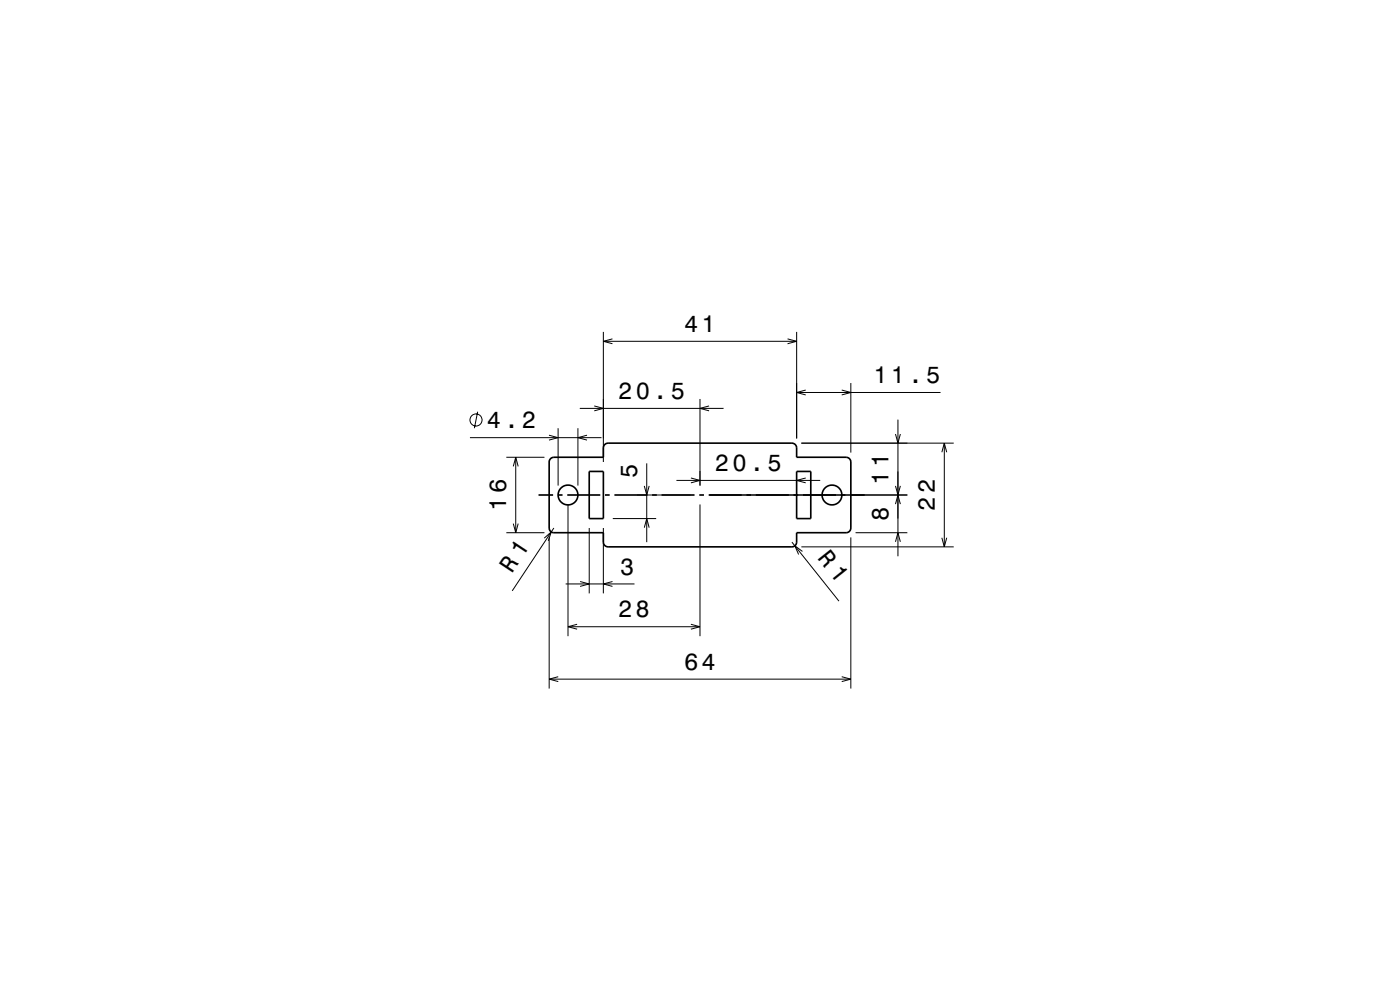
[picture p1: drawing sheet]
<svg xmlns="http://www.w3.org/2000/svg" width="297mm" height="210mm" viewBox="0 0 297 210" stroke-linecap="round" stroke-linejoin="round" font-family="sans-serif">
<g fill="none" stroke="#000" stroke-width=".21">
<path d="M128 70.4v27.6M128 72.4h41M129.9 71.9l-1.9 .5 1.9 .5M167.1 71.9l1.9 .5-1.9 .5M169 70.4v22.6M99.7 92.8h27.9M101.3 87.3l-.7 3.5M107.4 97h8.1M108.9 98.9l.5-1.9 .5 1.9M109.4 97v16M116.5 92.3l1.9 .5-1.9 .6M118.4 90.8v12.2"/>
<path d="M122.6 90.8v12.2M123 86.6h30.5M124.5 92.3l-1.9 .5 1.9 .6M126.1 86.1l1.9 .5-1.9 .5M137.2 98.3v16.7M148.5 84.6v18.4M150.4 86.1l-1.9 .5 1.9 .5M169 83.3h30.5M170 94h32.3M170.9 82.7l-1.9 .6 1.9 .5M178.6 82.7l1.9 .6-1.9 .5M180.5 81.3v14.7"/>
<path d="M190 92.1l.5 1.9 .5-1.9M190.5 89v29M199.8 95.9l.5-1.9 .5 1.9M200.3 94v22M107.4 113h8.1M108.9 111.1l.5 1.9 .5-1.9M115.5 114.2l1.4-1.4-.6 1.9M116.5 114v32.1M117.5 112l-8.8 13.3M120.5 107v27.9M125 112v13.9M128 112v13.9"/>
<path d="M130 110h9.2M135.2 105h11.3M136.7 103.1l.5 1.9 .5-1.9M136.7 111.9l.5-1.9 .5 1.9M143.5 101.9h30.5M146.6 101.4l1.9 .5-1.9 .5M148.5 107v27.9M150.5 105h42M168 115l10 12.5M170 116h32.3M170.2 117l-1.6-1.2 .8 1.8M170.9 101.4l-1.9 .5 1.9 .5"/>
<path d="M180.5 114v32.1M181.5 113h11M190 106.9l.5-1.9 .5 1.9M190 114.9l.5-1.9 .5 1.9M190 103.1l.5 1.9 .5-1.9M199.8 114.1l.5 1.9 .5-1.9M120 123.9h14.6M120.5 132.9h28M122.4 132.4l-1.9 .5 1.9 .6M123.1 123.4l1.9 .5-1.9 .5M129.9 123.4l-1.9 .5 1.9 .5M146.6 132.4l1.9 .5-1.9 .6"/>
<path d="M116.5 144.1h64M118.4 143.5l-1.9 .6 1.9 .5M178.6 143.5l1.9 .6-1.9 .5"/>
<circle cx="101" cy="89.1" r="1.28"/>
</g>
<g fill="none" stroke="#000" stroke-width=".35">
<path d="M116.8 97.3l.7-.3h10.5l.1-2.3 .4-.6 .5-.1 39.3 .1 .4 .2 .3 .5v2.2h10.6l.4 .2 .4 .3 .1 .5-.1 14.3-.4 .6-.5 .1h-10.5l-.1 2.3-.4 .6-.5 .1-39.3-.1-.4-.2-.3-.5v-2.2h-10.6l-.4-.2-.4-.3-.1-.5v-14.1zM114.2 105h3.1M118.3 105h1M120.3 105h7M125 100h3v10h-3zM128.3 105h1M130.3 105h7M138.3 105h1M140.3 105h7M148.3 105h1M150.3 105h7M158.3 105h1"/>
<path d="M160.3 105h7M168.3 105h1M169 100h3v10h-3zM170.3 105h7M178.3 105h1M180.3 105h3.1"/>
<circle cx="120.5" cy="105" r="2.1"/>
<circle cx="176.5" cy="105" r="2.1"/>
</g>
<g font-size="5">
<text x="145.1" y="70.4">41</text>
<text x="185.3" y="81.3">11.5</text>
<text x="131.1" y="84.6">20.5</text>
<text x="103.3" y="90.8">4.2</text>
<text x="135.2" y="101.3" transform="rotate(-90 135.2 101.3)">5</text>
<text x="151.6" y="99.9">20.5</text>
<text x="188.5" y="102.9" transform="rotate(-90 188.5 102.9)">11</text>
<text x="107.4" y="108.4" transform="rotate(-90 107.4 108.4)">16</text>
<text x="188.5" y="110.5" transform="rotate(-90 188.5 110.5)">8</text>
<text x="198.3" y="108.4" transform="rotate(-90 198.3 108.4)">22</text>
<text x="173.3" y="118.4" transform="rotate(52 173.3 118.4)">R 1</text>
<text x="108.6" y="121.8" transform="rotate(-56 108.6 121.8)">R 1</text>
<text x="131.6" y="121.9">3</text>
<text x="131.1" y="130.9">28</text>
<text x="145.1" y="142.1">64</text>
</g>
</svg>
